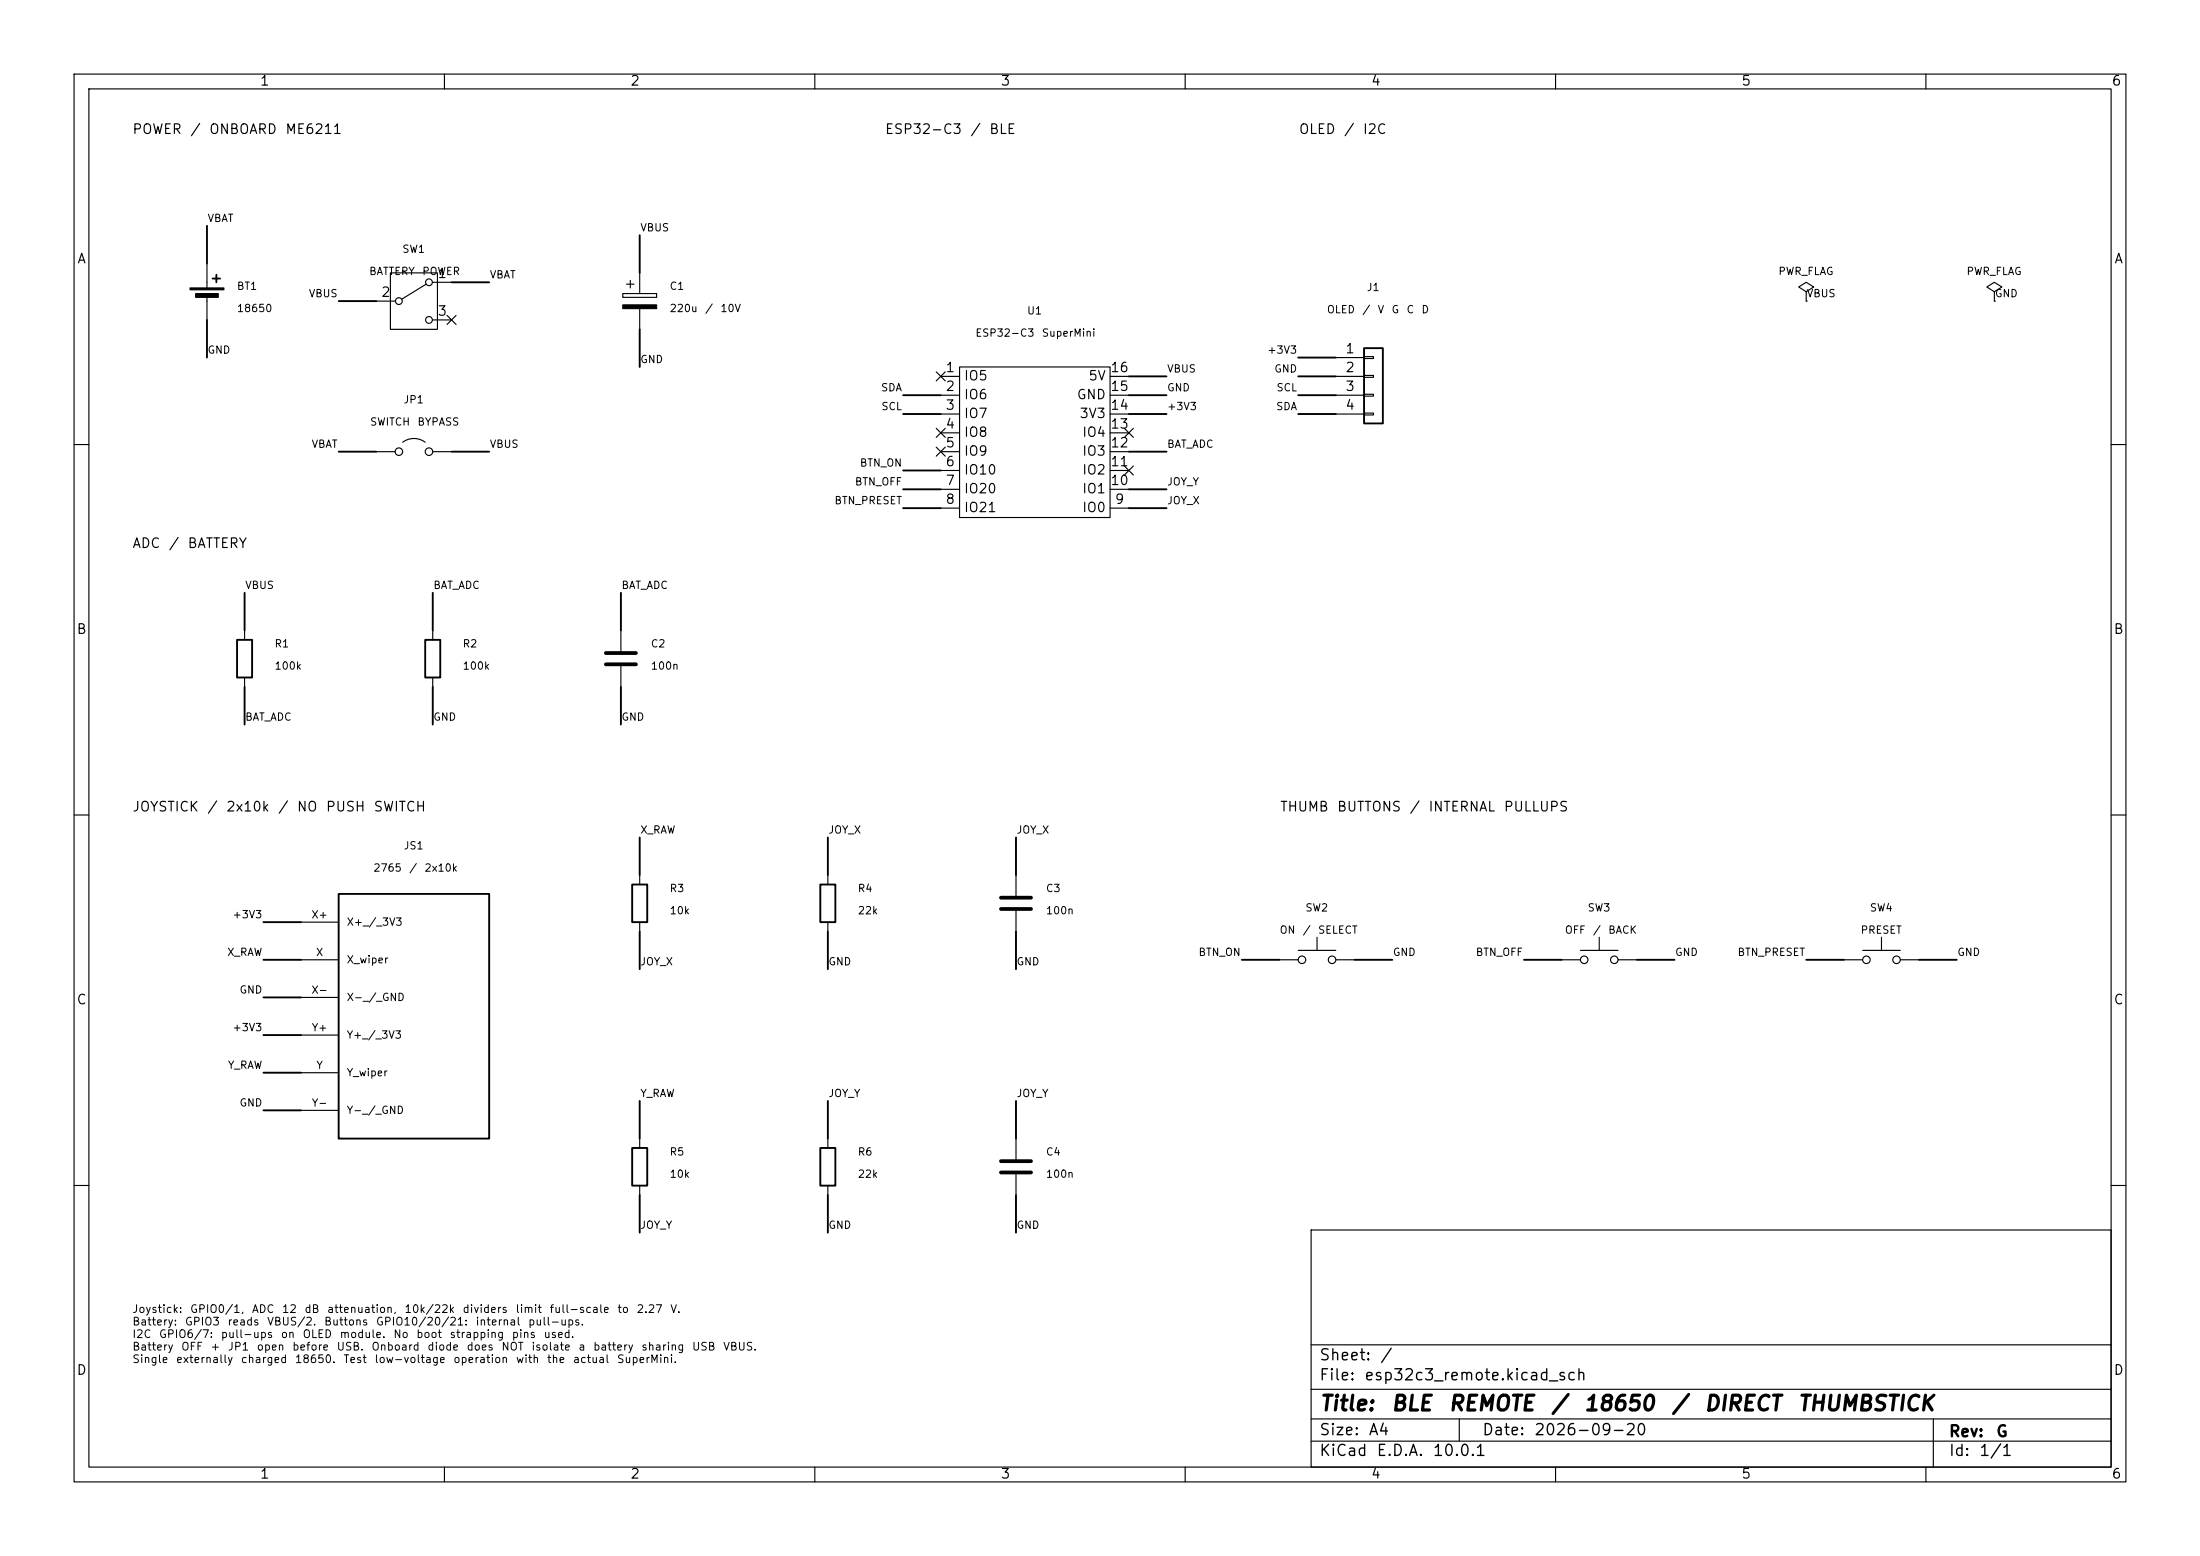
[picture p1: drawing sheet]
(kicad_sch (version 20250114) (generator "eeschema") (paper "A4")
(title_block (title "BLE REMOTE / 18650 / DIRECT THUMBSTICK") (rev "G") (date "2026-09-20"))
(lib_symbols (symbol "ESP32C3_SuperMini:ESP32-C3-SuperMini" (exclude_from_sim no) (in_bom yes) (on_board yes) (property "Reference" "U" (at -9.652 12.446 0) (effects (font (size 1.27 1.27)))) (property "Value" "" (at -10.16 10.16 0) (effects (font (size 1.27 1.27)))) (property "Footprint" "Shared:ESP32-C3-SuperMini" (at 0 -13.716 0) (effects (font (size 1.27 1.27)) (hide yes))) (property "Datasheet" "https://dl.artronshop.co.th/ESP32-C3%20SuperMini%20datasheet.pdf" (at -0.254 -16.256 0) (effects (font (size 1.27 1.27)) (hide yes))) (property "Description" "" (at -10.16 10.16 0) (effects (font (size 1.27 1.27)) (hide yes))) (symbol "ESP32-C3-SuperMini_1_1" (rectangle (start -10.16 11.43) (end 10.16 -8.89) (stroke (width 0) (type default)) (fill (type background))) (pin bidirectional line (at -12.7 10.16 0) (length 2.54) (name "IO5" (effects (font (size 1.27 1.27)))) (number "1" (effects (font (size 1.27 1.27))))) (pin bidirectional line (at -12.7 7.62 0) (length 2.54) (name "IO6" (effects (font (size 1.27 1.27)))) (number "2" (effects (font (size 1.27 1.27)))) (alternate "SDA" bidirectional line)) (pin bidirectional line (at -12.7 5.08 0) (length 2.54) (name "IO7" (effects (font (size 1.27 1.27)))) (number "3" (effects (font (size 1.27 1.27)))) (alternate "SCL" bidirectional line)) (pin bidirectional line (at -12.7 2.54 0) (length 2.54) (name "IO8" (effects (font (size 1.27 1.27)))) (number "4" (effects (font (size 1.27 1.27))))) (pin bidirectional line (at -12.7 0 0) (length 2.54) (name "IO9" (effects (font (size 1.27 1.27)))) (number "5" (effects (font (size 1.27 1.27))))) (pin bidirectional line (at -12.7 -2.54 0) (length 2.54) (name "IO10" (effects (font (size 1.27 1.27)))) (number "6" (effects (font (size 1.27 1.27))))) (pin bidirectional line (at -12.7 -5.08 0) (length 2.54) (name "IO20" (effects (font (size 1.27 1.27)))) (number "7" (effects (font (size 1.27 1.27)))) (alternate "RX" bidirectional line)) (pin bidirectional line (at -12.7 -7.62 0) (length 2.54) (name "IO21" (effects (font (size 1.27 1.27)))) (number "8" (effects (font (size 1.27 1.27)))) (alternate "TX" bidirectional line)) (pin power_in line (at 12.7 10.16 180) (length 2.54) (name "5V" (effects (font (size 1.27 1.27)))) (number "16" (effects (font (size 1.27 1.27))))) (pin power_in line (at 12.7 7.62 180) (length 2.54) (name "GND" (effects (font (size 1.27 1.27)))) (number "15" (effects (font (size 1.27 1.27))))) (pin passive line (at 12.7 5.08 180) (length 2.54) (name "3V3" (effects (font (size 1.27 1.27)))) (number "14" (effects (font (size 1.27 1.27))))) (pin bidirectional line (at 12.7 2.54 180) (length 2.54) (name "IO4" (effects (font (size 1.27 1.27)))) (number "13" (effects (font (size 1.27 1.27))))) (pin bidirectional line (at 12.7 0 180) (length 2.54) (name "IO3" (effects (font (size 1.27 1.27)))) (number "12" (effects (font (size 1.27 1.27))))) (pin bidirectional line (at 12.7 -2.54 180) (length 2.54) (name "IO2" (effects (font (size 1.27 1.27)))) (number "11" (effects (font (size 1.27 1.27))))) (pin bidirectional line (at 12.7 -5.08 180) (length 2.54) (name "IO1" (effects (font (size 1.27 1.27)))) (number "10" (effects (font (size 1.27 1.27))))) (pin bidirectional line (at 12.7 -7.62 180) (length 2.54) (name "IO0" (effects (font (size 1.27 1.27)))) (number "9" (effects (font (size 1.27 1.27)))))) (embedded_fonts no)) (symbol "Remote:Thumbstick_2765" (pin_names (offset 1)) (in_bom yes) (on_board yes) (property "Reference" "JS" (at 0 0 0) (effects (font (size 1 1)))) (property "Value" "Thumbstick" (at 0 0 0) (effects (font (size 1 1)))) (symbol "Thumbstick_2765_0_1" (rectangle (start -10.16 16.51) (end 10.16 -16.51) (stroke (width .254) (type default)) (fill (type background)))) (symbol "Thumbstick_2765_1_1" (pin passive line (at -15.24 12.7 0) (length 5.08) (name "X+ / 3V3" (effects (font (size 1 1)))) (number "X+" (effects (font (size 1 1))))) (pin passive line (at -15.24 7.619999999999999 0) (length 5.08) (name "X wiper" (effects (font (size 1 1)))) (number "X" (effects (font (size 1 1))))) (pin passive line (at -15.24 2.539999999999999 0) (length 5.08) (name "X- / GND" (effects (font (size 1 1)))) (number "X-" (effects (font (size 1 1))))) (pin passive line (at -15.24 -2.540000000000001 0) (length 5.08) (name "Y+ / 3V3" (effects (font (size 1 1)))) (number "Y+" (effects (font (size 1 1))))) (pin passive line (at -15.24 -7.620000000000001 0) (length 5.08) (name "Y wiper" (effects (font (size 1 1)))) (number "Y" (effects (font (size 1 1))))) (pin passive line (at -15.24 -12.7 0) (length 5.08) (name "Y- / GND" (effects (font (size 1 1)))) (number "Y-" (effects (font (size 1 1))))))) (symbol "Switch:SW_Push" (pin_numbers (hide yes)) (pin_names (offset 1.016) (hide yes)) (exclude_from_sim no) (in_bom yes) (on_board yes) (in_pos_files yes) (duplicate_pin_numbers_are_jumpers no) (property "Reference" "SW" (at 1.27 2.54 0) (show_name no) (do_not_autoplace no) (effects (font (size 1.27 1.27)) (justify left))) (property "Value" "SW_Push" (at 0 -1.524 0) (show_name no) (do_not_autoplace no) (effects (font (size 1.27 1.27)))) (property "Footprint" "" (at 0 5.08 0) (show_name no) (do_not_autoplace no) (hide yes) (effects (font (size 1.27 1.27)))) (property "Datasheet" "" (at 0 5.08 0) (show_name no) (do_not_autoplace no) (hide yes) (effects (font (size 1.27 1.27)))) (property "Description" "Push button switch, generic, two pins" (at 0 0 0) (show_name no) (do_not_autoplace no) (hide yes) (effects (font (size 1.27 1.27)))) (property "ki_keywords" "switch normally-open pushbutton push-button" (at 0 0 0) (show_name no) (do_not_autoplace no) (hide yes) (effects (font (size 1.27 1.27)))) (symbol "SW_Push_0_1" (circle (center -2.032 0) (radius 0.508) (stroke (width 0) (type default)) (fill (type none))) (polyline (pts (xy 0 1.27) (xy 0 3.048)) (stroke (width 0) (type default)) (fill (type none))) (circle (center 2.032 0) (radius 0.508) (stroke (width 0) (type default)) (fill (type none))) (polyline (pts (xy 2.54 1.27) (xy -2.54 1.27)) (stroke (width 0) (type default)) (fill (type none))) (pin passive line (at -5.08 0 0) (length 2.54) (name "1" (effects (font (size 1.27 1.27)))) (number "1" (effects (font (size 1.27 1.27))))) (pin passive line (at 5.08 0 180) (length 2.54) (name "2" (effects (font (size 1.27 1.27)))) (number "2" (effects (font (size 1.27 1.27)))))) (embedded_fonts no)) (symbol "Device:Battery_Cell" (pin_numbers (hide yes)) (pin_names (offset 0) (hide yes)) (exclude_from_sim no) (in_bom yes) (on_board yes) (in_pos_files yes) (duplicate_pin_numbers_are_jumpers no) (property "Reference" "BT" (at 2.54 2.54 0) (show_name no) (do_not_autoplace no) (effects (font (size 1.27 1.27)) (justify left))) (property "Value" "Battery_Cell" (at 2.54 0 0) (show_name no) (do_not_autoplace no) (effects (font (size 1.27 1.27)) (justify left))) (property "Footprint" "" (at 0 1.524 90) (show_name no) (do_not_autoplace no) (hide yes) (effects (font (size 1.27 1.27)))) (property "Datasheet" "" (at 0 1.524 90) (show_name no) (do_not_autoplace no) (hide yes) (effects (font (size 1.27 1.27)))) (property "Description" "Single-cell battery" (at 0 0 0) (show_name no) (do_not_autoplace no) (hide yes) (effects (font (size 1.27 1.27)))) (property "Sim.Device" "V" (at 0 0 0) (show_name no) (do_not_autoplace no) (hide yes) (effects (font (size 1.27 1.27)))) (property "Sim.Type" "DC" (at 0 0 0) (show_name no) (do_not_autoplace no) (hide yes) (effects (font (size 1.27 1.27)))) (property "Sim.Pins" "1=+ 2=-" (at 0 0 0) (show_name no) (do_not_autoplace no) (hide yes) (effects (font (size 1.27 1.27)))) (property "ki_keywords" "battery cell" (at 0 0 0) (show_name no) (do_not_autoplace no) (hide yes) (effects (font (size 1.27 1.27)))) (symbol "Battery_Cell_0_1" (rectangle (start -2.286 1.778) (end 2.286 1.524) (stroke (width 0) (type default)) (fill (type outline))) (rectangle (start -1.524 1.016) (end 1.524 0.508) (stroke (width 0) (type default)) (fill (type outline))) (polyline (pts (xy 0 1.778) (xy 0 2.54)) (stroke (width 0) (type default)) (fill (type none))) (polyline (pts (xy 0 0.762) (xy 0 0)) (stroke (width 0) (type default)) (fill (type none))) (polyline (pts (xy 0.762 3.048) (xy 1.778 3.048)) (stroke (width 0.254) (type default)) (fill (type none))) (polyline (pts (xy 1.27 3.556) (xy 1.27 2.54)) (stroke (width 0.254) (type default)) (fill (type none)))) (symbol "Battery_Cell_1_1" (pin passive line (at 0 5.08 270) (length 2.54) (name "+" (effects (font (size 1.27 1.27)))) (number "1" (effects (font (size 1.27 1.27))))) (pin passive line (at 0 -2.54 90) (length 2.54) (name "-" (effects (font (size 1.27 1.27)))) (number "2" (effects (font (size 1.27 1.27)))))) (embedded_fonts no)) (symbol "Switch:SW_SPDT" (pin_names (offset 0) (hide yes)) (exclude_from_sim no) (in_bom yes) (on_board yes) (in_pos_files yes) (duplicate_pin_numbers_are_jumpers no) (property "Reference" "SW" (at 0 5.08 0) (show_name no) (do_not_autoplace no) (effects (font (size 1.27 1.27)))) (property "Value" "SW_SPDT" (at 0 -5.08 0) (show_name no) (do_not_autoplace no) (effects (font (size 1.27 1.27)))) (property "Footprint" "" (at 0 0 0) (show_name no) (do_not_autoplace no) (hide yes) (effects (font (size 1.27 1.27)))) (property "Datasheet" "" (at 0 -7.62 0) (show_name no) (do_not_autoplace no) (hide yes) (effects (font (size 1.27 1.27)))) (property "Description" "Switch, single pole double throw" (at 0 0 0) (show_name no) (do_not_autoplace no) (hide yes) (effects (font (size 1.27 1.27)))) (property "ki_keywords" "switch single-pole double-throw spdt ON-ON" (at 0 0 0) (show_name no) (do_not_autoplace no) (hide yes) (effects (font (size 1.27 1.27)))) (symbol "SW_SPDT_0_1" (circle (center -2.032 0) (radius 0.4572) (stroke (width 0) (type default)) (fill (type none))) (polyline (pts (xy -1.651 0.254) (xy 1.651 2.286)) (stroke (width 0) (type default)) (fill (type none))) (circle (center 2.032 2.54) (radius 0.4572) (stroke (width 0) (type default)) (fill (type none))) (circle (center 2.032 -2.54) (radius 0.4572) (stroke (width 0) (type default)) (fill (type none)))) (symbol "SW_SPDT_1_1" (rectangle (start -3.175 3.81) (end 3.175 -3.81) (stroke (width 0) (type default)) (fill (type background))) (pin passive line (at 5.08 2.54 180) (length 2.54) (name "A" (effects (font (size 1.27 1.27)))) (number "1" (effects (font (size 1.27 1.27))))) (pin passive line (at -5.08 0 0) (length 2.54) (name "B" (effects (font (size 1.27 1.27)))) (number "2" (effects (font (size 1.27 1.27))))) (pin passive line (at 5.08 -2.54 180) (length 2.54) (name "C" (effects (font (size 1.27 1.27)))) (number "3" (effects (font (size 1.27 1.27)))))) (embedded_fonts no)) (symbol "Jumper:Jumper_2_Open" (pin_numbers (hide yes)) (pin_names (offset 0) (hide yes)) (exclude_from_sim no) (in_bom yes) (on_board yes) (in_pos_files yes) (duplicate_pin_numbers_are_jumpers no) (property "Reference" "JP" (at 0 2.794 0) (show_name no) (do_not_autoplace no) (effects (font (size 1.27 1.27)))) (property "Value" "Jumper_2_Open" (at 0 -2.286 0) (show_name no) (do_not_autoplace no) (effects (font (size 1.27 1.27)))) (property "Footprint" "" (at 0 0 0) (show_name no) (do_not_autoplace no) (hide yes) (effects (font (size 1.27 1.27)))) (property "Datasheet" "" (at 0 0 0) (show_name no) (do_not_autoplace no) (hide yes) (effects (font (size 1.27 1.27)))) (property "Description" "Jumper, 2-pole, open" (at 0 0 0) (show_name no) (do_not_autoplace no) (hide yes) (effects (font (size 1.27 1.27)))) (property "ki_keywords" "Jumper SPST" (at 0 0 0) (show_name no) (do_not_autoplace no) (hide yes) (effects (font (size 1.27 1.27)))) (property "ki_fp_filters" "Jumper* TestPoint*2Pads* TestPoint*Bridge*" (at 0 0 0) (show_name no) (do_not_autoplace no) (hide yes) (effects (font (size 1.27 1.27)))) (symbol "Jumper_2_Open_0_0" (circle (center -2.032 0) (radius 0.508) (stroke (width 0) (type default)) (fill (type none))) (circle (center 2.032 0) (radius 0.508) (stroke (width 0) (type default)) (fill (type none)))) (symbol "Jumper_2_Open_0_1" (arc (start -1.524 1.27) (mid 0 1.778) (end 1.524 1.27) (stroke (width 0) (type default)) (fill (type none)))) (symbol "Jumper_2_Open_1_1" (pin passive line (at -5.08 0 0) (length 2.54) (name "A" (effects (font (size 1.27 1.27)))) (number "1" (effects (font (size 1.27 1.27))))) (pin passive line (at 5.08 0 180) (length 2.54) (name "B" (effects (font (size 1.27 1.27)))) (number "2" (effects (font (size 1.27 1.27)))))) (embedded_fonts no)) (symbol "Device:C_Polarized" (pin_numbers (hide yes)) (pin_names (offset 0.254)) (exclude_from_sim no) (in_bom yes) (on_board yes) (in_pos_files yes) (duplicate_pin_numbers_are_jumpers no) (property "Reference" "C" (at 0.635 2.54 0) (show_name no) (do_not_autoplace no) (effects (font (size 1.27 1.27)) (justify left))) (property "Value" "C_Polarized" (at 0.635 -2.54 0) (show_name no) (do_not_autoplace no) (effects (font (size 1.27 1.27)) (justify left))) (property "Footprint" "" (at 0.9652 -3.81 0) (show_name no) (do_not_autoplace no) (hide yes) (effects (font (size 1.27 1.27)))) (property "Datasheet" "" (at 0 0 0) (show_name no) (do_not_autoplace no) (hide yes) (effects (font (size 1.27 1.27)))) (property "Description" "Polarized capacitor" (at 0 0 0) (show_name no) (do_not_autoplace no) (hide yes) (effects (font (size 1.27 1.27)))) (property "ki_keywords" "cap capacitor" (at 0 0 0) (show_name no) (do_not_autoplace no) (hide yes) (effects (font (size 1.27 1.27)))) (property "ki_fp_filters" "CP_*" (at 0 0 0) (show_name no) (do_not_autoplace no) (hide yes) (effects (font (size 1.27 1.27)))) (symbol "C_Polarized_0_1" (rectangle (start -2.286 0.508) (end 2.286 1.016) (stroke (width 0) (type default)) (fill (type none))) (polyline (pts (xy -1.778 2.286) (xy -0.762 2.286)) (stroke (width 0) (type default)) (fill (type none))) (polyline (pts (xy -1.27 2.794) (xy -1.27 1.778)) (stroke (width 0) (type default)) (fill (type none))) (rectangle (start 2.286 -0.508) (end -2.286 -1.016) (stroke (width 0) (type default)) (fill (type outline)))) (symbol "C_Polarized_1_1" (pin passive line (at 0 3.81 270) (length 2.794) (name "" (effects (font (size 1.27 1.27)))) (number "1" (effects (font (size 1.27 1.27))))) (pin passive line (at 0 -3.81 90) (length 2.794) (name "" (effects (font (size 1.27 1.27)))) (number "2" (effects (font (size 1.27 1.27)))))) (embedded_fonts no)) (symbol "Connector_Generic:Conn_01x04" (pin_names (offset 1.016) (hide yes)) (exclude_from_sim no) (in_bom yes) (on_board yes) (in_pos_files yes) (duplicate_pin_numbers_are_jumpers no) (property "Reference" "J" (at 0 5.08 0) (show_name no) (do_not_autoplace no) (effects (font (size 1.27 1.27)))) (property "Value" "Conn_01x04" (at 0 -7.62 0) (show_name no) (do_not_autoplace no) (effects (font (size 1.27 1.27)))) (property "Footprint" "" (at 0 0 0) (show_name no) (do_not_autoplace no) (hide yes) (effects (font (size 1.27 1.27)))) (property "Datasheet" "" (at 0 0 0) (show_name no) (do_not_autoplace no) (hide yes) (effects (font (size 1.27 1.27)))) (property "Description" "Generic connector, single row, 01x04, script generated (kicad-library-utils/schlib/autogen/connector/)" (at 0 0 0) (show_name no) (do_not_autoplace no) (hide yes) (effects (font (size 1.27 1.27)))) (property "ki_keywords" "connector" (at 0 0 0) (show_name no) (do_not_autoplace no) (hide yes) (effects (font (size 1.27 1.27)))) (property "ki_fp_filters" "Connector*:*_1x??_*" (at 0 0 0) (show_name no) (do_not_autoplace no) (hide yes) (effects (font (size 1.27 1.27)))) (symbol "Conn_01x04_1_1" (rectangle (start -1.27 3.81) (end 1.27 -6.35) (stroke (width 0.254) (type default)) (fill (type background))) (rectangle (start -1.27 2.667) (end 0 2.413) (stroke (width 0.1524) (type default)) (fill (type none))) (rectangle (start -1.27 0.127) (end 0 -0.127) (stroke (width 0.1524) (type default)) (fill (type none))) (rectangle (start -1.27 -2.413) (end 0 -2.667) (stroke (width 0.1524) (type default)) (fill (type none))) (rectangle (start -1.27 -4.953) (end 0 -5.207) (stroke (width 0.1524) (type default)) (fill (type none))) (pin passive line (at -5.08 2.54 0) (length 3.81) (name "Pin_1" (effects (font (size 1.27 1.27)))) (number "1" (effects (font (size 1.27 1.27))))) (pin passive line (at -5.08 0 0) (length 3.81) (name "Pin_2" (effects (font (size 1.27 1.27)))) (number "2" (effects (font (size 1.27 1.27))))) (pin passive line (at -5.08 -2.54 0) (length 3.81) (name "Pin_3" (effects (font (size 1.27 1.27)))) (number "3" (effects (font (size 1.27 1.27))))) (pin passive line (at -5.08 -5.08 0) (length 3.81) (name "Pin_4" (effects (font (size 1.27 1.27)))) (number "4" (effects (font (size 1.27 1.27)))))) (embedded_fonts no)) (symbol "Device:R" (pin_numbers (hide yes)) (pin_names (offset 0)) (exclude_from_sim no) (in_bom yes) (on_board yes) (in_pos_files yes) (duplicate_pin_numbers_are_jumpers no) (property "Reference" "R" (at 2.032 0 90) (show_name no) (do_not_autoplace no) (effects (font (size 1.27 1.27)))) (property "Value" "R" (at 0 0 90) (show_name no) (do_not_autoplace no) (effects (font (size 1.27 1.27)))) (property "Footprint" "" (at -1.778 0 90) (show_name no) (do_not_autoplace no) (hide yes) (effects (font (size 1.27 1.27)))) (property "Datasheet" "" (at 0 0 0) (show_name no) (do_not_autoplace no) (hide yes) (effects (font (size 1.27 1.27)))) (property "Description" "Resistor" (at 0 0 0) (show_name no) (do_not_autoplace no) (hide yes) (effects (font (size 1.27 1.27)))) (property "ki_keywords" "R res resistor" (at 0 0 0) (show_name no) (do_not_autoplace no) (hide yes) (effects (font (size 1.27 1.27)))) (property "ki_fp_filters" "R_*" (at 0 0 0) (show_name no) (do_not_autoplace no) (hide yes) (effects (font (size 1.27 1.27)))) (symbol "R_0_1" (rectangle (start -1.016 -2.54) (end 1.016 2.54) (stroke (width 0.254) (type default)) (fill (type none)))) (symbol "R_1_1" (pin passive line (at 0 3.81 270) (length 1.27) (name "" (effects (font (size 1.27 1.27)))) (number "1" (effects (font (size 1.27 1.27))))) (pin passive line (at 0 -3.81 90) (length 1.27) (name "" (effects (font (size 1.27 1.27)))) (number "2" (effects (font (size 1.27 1.27)))))) (embedded_fonts no)) (symbol "Device:C" (pin_numbers (hide yes)) (pin_names (offset 0.254)) (exclude_from_sim no) (in_bom yes) (on_board yes) (in_pos_files yes) (duplicate_pin_numbers_are_jumpers no) (property "Reference" "C" (at 0.635 2.54 0) (show_name no) (do_not_autoplace no) (effects (font (size 1.27 1.27)) (justify left))) (property "Value" "C" (at 0.635 -2.54 0) (show_name no) (do_not_autoplace no) (effects (font (size 1.27 1.27)) (justify left))) (property "Footprint" "" (at 0.9652 -3.81 0) (show_name no) (do_not_autoplace no) (hide yes) (effects (font (size 1.27 1.27)))) (property "Datasheet" "" (at 0 0 0) (show_name no) (do_not_autoplace no) (hide yes) (effects (font (size 1.27 1.27)))) (property "Description" "Unpolarized capacitor" (at 0 0 0) (show_name no) (do_not_autoplace no) (hide yes) (effects (font (size 1.27 1.27)))) (property "ki_keywords" "cap capacitor" (at 0 0 0) (show_name no) (do_not_autoplace no) (hide yes) (effects (font (size 1.27 1.27)))) (property "ki_fp_filters" "C_*" (at 0 0 0) (show_name no) (do_not_autoplace no) (hide yes) (effects (font (size 1.27 1.27)))) (symbol "C_0_1" (polyline (pts (xy -2.032 0.762) (xy 2.032 0.762)) (stroke (width 0.508) (type default)) (fill (type none))) (polyline (pts (xy -2.032 -0.762) (xy 2.032 -0.762)) (stroke (width 0.508) (type default)) (fill (type none)))) (symbol "C_1_1" (pin passive line (at 0 3.81 270) (length 2.794) (name "" (effects (font (size 1.27 1.27)))) (number "1" (effects (font (size 1.27 1.27))))) (pin passive line (at 0 -3.81 90) (length 2.794) (name "" (effects (font (size 1.27 1.27)))) (number "2" (effects (font (size 1.27 1.27)))))) (embedded_fonts no)) (symbol "power:PWR_FLAG" (power global) (pin_numbers (hide yes)) (pin_names (offset 0) (hide yes)) (exclude_from_sim no) (in_bom yes) (on_board yes) (in_pos_files yes) (duplicate_pin_numbers_are_jumpers no) (property "Reference" "#FLG" (at 0 1.905 0) (show_name no) (do_not_autoplace no) (hide yes) (effects (font (size 1.27 1.27)))) (property "Value" "PWR_FLAG" (at 0 3.81 0) (show_name no) (do_not_autoplace no) (effects (font (size 1.27 1.27)))) (property "Footprint" "" (at 0 0 0) (show_name no) (do_not_autoplace no) (hide yes) (effects (font (size 1.27 1.27)))) (property "Datasheet" "" (at 0 0 0) (show_name no) (do_not_autoplace no) (hide yes) (effects (font (size 1.27 1.27)))) (property "Description" "Special symbol for telling ERC where power comes from" (at 0 0 0) (show_name no) (do_not_autoplace no) (hide yes) (effects (font (size 1.27 1.27)))) (property "ki_keywords" "flag power" (at 0 0 0) (show_name no) (do_not_autoplace no) (hide yes) (effects (font (size 1.27 1.27)))) (symbol "PWR_FLAG_0_0" (pin power_out line (at 0 0 90) (length 0) (name "" (effects (font (size 1.27 1.27)))) (number "1" (effects (font (size 1.27 1.27)))))) (symbol "PWR_FLAG_0_1" (polyline (pts (xy 0 0) (xy 0 1.27) (xy -1.016 1.905) (xy 0 2.54) (xy 1.016 1.905) (xy 0 1.27)) (stroke (width 0) (type default)) (fill (type none)))) (embedded_fonts no)))
(symbol (lib_id "ESP32C3_SuperMini:ESP32-C3-SuperMini") (at 139.7 60.96 0) (unit 1) (in_bom yes) (on_board yes) (dnp no)
(property "Reference" "U1" (at 139.7 41.96 0) (effects (font (size 1 1))  ))
(property "Value" "ESP32-C3 SuperMini" (at 139.7 44.96 0) (effects (font (size 1 1))  ))
(property "Footprint" "Shared:ESP32-C3-SuperMini" (at 139.7 60.96 0) (effects (font (size 1 1))  (hide yes)))
(pin "1")
(pin "2")
(pin "3")
(pin "4")
(pin "5")
(pin "6")
(pin "7")
(pin "8")
(pin "16")
(pin "15")
(pin "14")
(pin "13")
(pin "12")
(pin "11")
(pin "10")
(pin "9"))
(no_connect (at 127.0 50.8))
(wire (pts (xy 127.0 53.34) (xy 121.92 53.34)) (stroke (width .254) (type default)))
(label "SDA" (at 121.92 53.34 0) (effects (font (size 1 1)) (justify right bottom)))
(wire (pts (xy 127.0 55.88) (xy 121.92 55.88)) (stroke (width .254) (type default)))
(label "SCL" (at 121.92 55.88 0) (effects (font (size 1 1)) (justify right bottom)))
(no_connect (at 127.0 58.42))
(no_connect (at 127.0 60.96))
(wire (pts (xy 127.0 63.5) (xy 121.92 63.5)) (stroke (width .254) (type default)))
(label "BTN_ON" (at 121.92 63.5 0) (effects (font (size 1 1)) (justify right bottom)))
(wire (pts (xy 127.0 66.04) (xy 121.92 66.04)) (stroke (width .254) (type default)))
(label "BTN_OFF" (at 121.92 66.04 0) (effects (font (size 1 1)) (justify right bottom)))
(wire (pts (xy 127.0 68.58) (xy 121.92 68.58)) (stroke (width .254) (type default)))
(label "BTN_PRESET" (at 121.92 68.58 0) (effects (font (size 1 1)) (justify right bottom)))
(wire (pts (xy 152.4 50.8) (xy 157.48 50.8)) (stroke (width .254) (type default)))
(label "VBUS" (at 157.48 50.8 0) (effects (font (size 1 1)) (justify left bottom)))
(wire (pts (xy 152.4 53.34) (xy 157.48 53.34)) (stroke (width .254) (type default)))
(label "GND" (at 157.48 53.34 0) (effects (font (size 1 1)) (justify left bottom)))
(wire (pts (xy 152.4 55.88) (xy 157.48 55.88)) (stroke (width .254) (type default)))
(label "+3V3" (at 157.48 55.88 0) (effects (font (size 1 1)) (justify left bottom)))
(no_connect (at 152.4 58.42))
(wire (pts (xy 152.4 60.96) (xy 157.48 60.96)) (stroke (width .254) (type default)))
(label "BAT_ADC" (at 157.48 60.96 0) (effects (font (size 1 1)) (justify left bottom)))
(no_connect (at 152.4 63.5))
(wire (pts (xy 152.4 66.04) (xy 157.48 66.04)) (stroke (width .254) (type default)))
(label "JOY_Y" (at 157.48 66.04 0) (effects (font (size 1 1)) (justify left bottom)))
(wire (pts (xy 152.4 68.58) (xy 157.48 68.58)) (stroke (width .254) (type default)))
(label "JOY_X" (at 157.48 68.58 0) (effects (font (size 1 1)) (justify left bottom)))
(symbol (lib_id "Remote:Thumbstick_2765") (at 55.88 137.16 0) (unit 1) (in_bom yes) (on_board yes) (dnp no)
(property "Reference" "JS1" (at 55.88 114.16 0) (effects (font (size 1 1))  ))
(property "Value" "2765 / 2x10k" (at 55.88 117.16 0) (effects (font (size 1 1))  ))
(property "Footprint" "Remote:JS1" (at 55.88 137.16 0) (effects (font (size 1 1))  (hide yes)))
(pin "X+")
(pin "X")
(pin "X-")
(pin "Y+")
(pin "Y")
(pin "Y-"))
(wire (pts (xy 40.64 124.46) (xy 35.56 124.46)) (stroke (width .254) (type default)))
(label "+3V3" (at 35.56 124.46 0) (effects (font (size 1 1)) (justify right bottom)))
(wire (pts (xy 40.64 129.54) (xy 35.56 129.54)) (stroke (width .254) (type default)))
(label "X_RAW" (at 35.56 129.54 0) (effects (font (size 1 1)) (justify right bottom)))
(wire (pts (xy 40.64 134.62) (xy 35.56 134.62)) (stroke (width .254) (type default)))
(label "GND" (at 35.56 134.62 0) (effects (font (size 1 1)) (justify right bottom)))
(wire (pts (xy 40.64 139.7) (xy 35.56 139.7)) (stroke (width .254) (type default)))
(label "+3V3" (at 35.56 139.7 0) (effects (font (size 1 1)) (justify right bottom)))
(wire (pts (xy 40.64 144.78) (xy 35.56 144.78)) (stroke (width .254) (type default)))
(label "Y_RAW" (at 35.56 144.78 0) (effects (font (size 1 1)) (justify right bottom)))
(wire (pts (xy 40.64 149.86) (xy 35.56 149.86)) (stroke (width .254) (type default)))
(label "GND" (at 35.56 149.86 0) (effects (font (size 1 1)) (justify right bottom)))
(symbol (lib_id "Switch:SW_Push") (at 177.8 129.54 0) (unit 1) (in_bom yes) (on_board yes) (dnp no)
(property "Reference" "SW2" (at 177.8 122.53999999999999 0) (effects (font (size 1 1))  ))
(property "Value" "ON / SELECT" (at 177.8 125.53999999999999 0) (effects (font (size 1 1))  ))
(property "Footprint" "Remote:SW2" (at 177.8 129.54 0) (effects (font (size 1 1))  (hide yes)))
(pin "1")
(pin "2"))
(wire (pts (xy 172.72 129.54) (xy 167.64 129.54)) (stroke (width .254) (type default)))
(label "BTN_ON" (at 167.64 129.54 0) (effects (font (size 1 1)) (justify right bottom)))
(wire (pts (xy 182.88 129.54) (xy 187.96 129.54)) (stroke (width .254) (type default)))
(label "GND" (at 187.96 129.54 0) (effects (font (size 1 1)) (justify left bottom)))
(symbol (lib_id "Switch:SW_Push") (at 215.9 129.54 0) (unit 1) (in_bom yes) (on_board yes) (dnp no)
(property "Reference" "SW3" (at 215.9 122.53999999999999 0) (effects (font (size 1 1))  ))
(property "Value" "OFF / BACK" (at 215.9 125.53999999999999 0) (effects (font (size 1 1))  ))
(property "Footprint" "Remote:SW3" (at 215.9 129.54 0) (effects (font (size 1 1))  (hide yes)))
(pin "1")
(pin "2"))
(wire (pts (xy 210.82 129.54) (xy 205.74 129.54)) (stroke (width .254) (type default)))
(label "BTN_OFF" (at 205.74 129.54 0) (effects (font (size 1 1)) (justify right bottom)))
(wire (pts (xy 220.98 129.54) (xy 226.06 129.54)) (stroke (width .254) (type default)))
(label "GND" (at 226.06 129.54 0) (effects (font (size 1 1)) (justify left bottom)))
(symbol (lib_id "Switch:SW_Push") (at 254 129.54 0) (unit 1) (in_bom yes) (on_board yes) (dnp no)
(property "Reference" "SW4" (at 254 122.53999999999999 0) (effects (font (size 1 1))  ))
(property "Value" "PRESET" (at 254 125.53999999999999 0) (effects (font (size 1 1))  ))
(property "Footprint" "Remote:SW4" (at 254 129.54 0) (effects (font (size 1 1))  (hide yes)))
(pin "1")
(pin "2"))
(wire (pts (xy 248.92 129.54) (xy 243.84 129.54)) (stroke (width .254) (type default)))
(label "BTN_PRESET" (at 243.84 129.54 0) (effects (font (size 1 1)) (justify right bottom)))
(wire (pts (xy 259.08 129.54) (xy 264.16 129.54)) (stroke (width .254) (type default)))
(label "GND" (at 264.16 129.54 0) (effects (font (size 1 1)) (justify left bottom)))
(symbol (lib_id "Device:Battery_Cell") (at 27.94 40.64 0) (unit 1) (in_bom yes) (on_board yes) (dnp no)
(property "Reference" "BT1" (at 31.94 38.64 0) (effects (font (size 1 1)) (justify left) ))
(property "Value" "18650" (at 31.94 41.64 0) (effects (font (size 1 1)) (justify left) ))
(property "Footprint" "Remote:BT1" (at 31.94 41.64 0) (effects (font (size 1 1)) (justify left) (hide yes)))
(pin "1")
(pin "2"))
(wire (pts (xy 27.94 35.56) (xy 27.94 30.48)) (stroke (width .254) (type default)))
(label "VBAT" (at 27.94 30.48 0) (effects (font (size 1 1)) (justify left bottom)))
(wire (pts (xy 27.94 43.18) (xy 27.94 48.26)) (stroke (width .254) (type default)))
(label "GND" (at 27.94 48.26 0) (effects (font (size 1 1)) (justify left bottom)))
(symbol (lib_id "Switch:SW_SPDT") (at 55.88 40.64 0) (unit 1) (in_bom yes) (on_board yes) (dnp no)
(property "Reference" "SW1" (at 55.88 33.64 0) (effects (font (size 1 1))  ))
(property "Value" "BATTERY POWER" (at 55.88 36.64 0) (effects (font (size 1 1))  ))
(property "Footprint" "Remote:SW1" (at 55.88 40.64 0) (effects (font (size 1 1))  (hide yes)))
(pin "1")
(pin "2")
(pin "3"))
(wire (pts (xy 60.96 38.1) (xy 66.04 38.1)) (stroke (width .254) (type default)))
(label "VBAT" (at 66.04 38.1 0) (effects (font (size 1 1)) (justify left bottom)))
(wire (pts (xy 50.8 40.64) (xy 45.72 40.64)) (stroke (width .254) (type default)))
(label "VBUS" (at 45.72 40.64 0) (effects (font (size 1 1)) (justify right bottom)))
(no_connect (at 60.96 43.18))
(symbol (lib_id "Jumper:Jumper_2_Open") (at 55.88 60.96 0) (unit 1) (in_bom yes) (on_board yes) (dnp no)
(property "Reference" "JP1" (at 55.88 53.96 0) (effects (font (size 1 1))  ))
(property "Value" "SWITCH BYPASS" (at 55.88 56.96 0) (effects (font (size 1 1))  ))
(property "Footprint" "Remote:JP1" (at 55.88 60.96 0) (effects (font (size 1 1))  (hide yes)))
(pin "1")
(pin "2"))
(wire (pts (xy 50.8 60.96) (xy 45.72 60.96)) (stroke (width .254) (type default)))
(label "VBAT" (at 45.72 60.96 0) (effects (font (size 1 1)) (justify right bottom)))
(wire (pts (xy 60.96 60.96) (xy 66.04 60.96)) (stroke (width .254) (type default)))
(label "VBUS" (at 66.04 60.96 0) (effects (font (size 1 1)) (justify left bottom)))
(symbol (lib_id "Device:C_Polarized") (at 86.36 40.64 0) (unit 1) (in_bom yes) (on_board yes) (dnp no)
(property "Reference" "C1" (at 90.36 38.64 0) (effects (font (size 1 1)) (justify left) ))
(property "Value" "220u / 10V" (at 90.36 41.64 0) (effects (font (size 1 1)) (justify left) ))
(property "Footprint" "Remote:C1" (at 90.36 41.64 0) (effects (font (size 1 1)) (justify left) (hide yes)))
(pin "1")
(pin "2"))
(wire (pts (xy 86.36 36.83) (xy 86.36 31.75)) (stroke (width .254) (type default)))
(label "VBUS" (at 86.36 31.75 0) (effects (font (size 1 1)) (justify left bottom)))
(wire (pts (xy 86.36 44.45) (xy 86.36 49.53)) (stroke (width .254) (type default)))
(label "GND" (at 86.36 49.53 0) (effects (font (size 1 1)) (justify left bottom)))
(symbol (lib_id "Connector_Generic:Conn_01x04") (at 185.42 50.8 0) (unit 1) (in_bom yes) (on_board yes) (dnp no)
(property "Reference" "J1" (at 185.42 38.8 0) (effects (font (size 1 1))  ))
(property "Value" "OLED / V G C D" (at 185.42 41.8 0) (effects (font (size 1 1))  ))
(property "Footprint" "Remote:J1" (at 185.42 50.8 0) (effects (font (size 1 1))  (hide yes)))
(pin "1")
(pin "2")
(pin "3")
(pin "4"))
(wire (pts (xy 180.34 48.26) (xy 175.26 48.26)) (stroke (width .254) (type default)))
(label "+3V3" (at 175.26 48.26 0) (effects (font (size 1 1)) (justify right bottom)))
(wire (pts (xy 180.34 50.8) (xy 175.26 50.8)) (stroke (width .254) (type default)))
(label "GND" (at 175.26 50.8 0) (effects (font (size 1 1)) (justify right bottom)))
(wire (pts (xy 180.34 53.34) (xy 175.26 53.34)) (stroke (width .254) (type default)))
(label "SCL" (at 175.26 53.34 0) (effects (font (size 1 1)) (justify right bottom)))
(wire (pts (xy 180.34 55.88) (xy 175.26 55.88)) (stroke (width .254) (type default)))
(label "SDA" (at 175.26 55.88 0) (effects (font (size 1 1)) (justify right bottom)))
(symbol (lib_id "Device:R") (at 33.02 88.9 0) (unit 1) (in_bom yes) (on_board yes) (dnp no)
(property "Reference" "R1" (at 37.02 86.9 0) (effects (font (size 1 1)) (justify left) ))
(property "Value" "100k" (at 37.02 89.9 0) (effects (font (size 1 1)) (justify left) ))
(property "Footprint" "Remote:R1" (at 37.02 89.9 0) (effects (font (size 1 1)) (justify left) (hide yes)))
(pin "1")
(pin "2"))
(wire (pts (xy 33.02 85.09) (xy 33.02 80.01)) (stroke (width .254) (type default)))
(label "VBUS" (at 33.02 80.01 0) (effects (font (size 1 1)) (justify left bottom)))
(wire (pts (xy 33.02 92.71) (xy 33.02 97.79)) (stroke (width .254) (type default)))
(label "BAT_ADC" (at 33.02 97.79 0) (effects (font (size 1 1)) (justify left bottom)))
(symbol (lib_id "Device:R") (at 58.42 88.9 0) (unit 1) (in_bom yes) (on_board yes) (dnp no)
(property "Reference" "R2" (at 62.42 86.9 0) (effects (font (size 1 1)) (justify left) ))
(property "Value" "100k" (at 62.42 89.9 0) (effects (font (size 1 1)) (justify left) ))
(property "Footprint" "Remote:R2" (at 62.42 89.9 0) (effects (font (size 1 1)) (justify left) (hide yes)))
(pin "1")
(pin "2"))
(wire (pts (xy 58.42 85.09) (xy 58.42 80.01)) (stroke (width .254) (type default)))
(label "BAT_ADC" (at 58.42 80.01 0) (effects (font (size 1 1)) (justify left bottom)))
(wire (pts (xy 58.42 92.71) (xy 58.42 97.79)) (stroke (width .254) (type default)))
(label "GND" (at 58.42 97.79 0) (effects (font (size 1 1)) (justify left bottom)))
(symbol (lib_id "Device:C") (at 83.82 88.9 0) (unit 1) (in_bom yes) (on_board yes) (dnp no)
(property "Reference" "C2" (at 87.82 86.9 0) (effects (font (size 1 1)) (justify left) ))
(property "Value" "100n" (at 87.82 89.9 0) (effects (font (size 1 1)) (justify left) ))
(property "Footprint" "Remote:C2" (at 87.82 89.9 0) (effects (font (size 1 1)) (justify left) (hide yes)))
(pin "1")
(pin "2"))
(wire (pts (xy 83.82 85.09) (xy 83.82 80.01)) (stroke (width .254) (type default)))
(label "BAT_ADC" (at 83.82 80.01 0) (effects (font (size 1 1)) (justify left bottom)))
(wire (pts (xy 83.82 92.71) (xy 83.82 97.79)) (stroke (width .254) (type default)))
(label "GND" (at 83.82 97.79 0) (effects (font (size 1 1)) (justify left bottom)))
(symbol (lib_id "Device:R") (at 86.36 121.92 0) (unit 1) (in_bom yes) (on_board yes) (dnp no)
(property "Reference" "R3" (at 90.36 119.92 0) (effects (font (size 1 1)) (justify left) ))
(property "Value" "10k" (at 90.36 122.92 0) (effects (font (size 1 1)) (justify left) ))
(property "Footprint" "Remote:R3" (at 90.36 122.92 0) (effects (font (size 1 1)) (justify left) (hide yes)))
(pin "1")
(pin "2"))
(wire (pts (xy 86.36 118.11) (xy 86.36 113.03)) (stroke (width .254) (type default)))
(label "X_RAW" (at 86.36 113.03 0) (effects (font (size 1 1)) (justify left bottom)))
(wire (pts (xy 86.36 125.73) (xy 86.36 130.81)) (stroke (width .254) (type default)))
(label "JOY_X" (at 86.36 130.81 0) (effects (font (size 1 1)) (justify left bottom)))
(symbol (lib_id "Device:R") (at 111.76 121.92 0) (unit 1) (in_bom yes) (on_board yes) (dnp no)
(property "Reference" "R4" (at 115.76 119.92 0) (effects (font (size 1 1)) (justify left) ))
(property "Value" "22k" (at 115.76 122.92 0) (effects (font (size 1 1)) (justify left) ))
(property "Footprint" "Remote:R4" (at 115.76 122.92 0) (effects (font (size 1 1)) (justify left) (hide yes)))
(pin "1")
(pin "2"))
(wire (pts (xy 111.76 118.11) (xy 111.76 113.03)) (stroke (width .254) (type default)))
(label "JOY_X" (at 111.76 113.03 0) (effects (font (size 1 1)) (justify left bottom)))
(wire (pts (xy 111.76 125.73) (xy 111.76 130.81)) (stroke (width .254) (type default)))
(label "GND" (at 111.76 130.81 0) (effects (font (size 1 1)) (justify left bottom)))
(symbol (lib_id "Device:R") (at 86.36 157.48 0) (unit 1) (in_bom yes) (on_board yes) (dnp no)
(property "Reference" "R5" (at 90.36 155.48 0) (effects (font (size 1 1)) (justify left) ))
(property "Value" "10k" (at 90.36 158.48 0) (effects (font (size 1 1)) (justify left) ))
(property "Footprint" "Remote:R5" (at 90.36 158.48 0) (effects (font (size 1 1)) (justify left) (hide yes)))
(pin "1")
(pin "2"))
(wire (pts (xy 86.36 153.67) (xy 86.36 148.59)) (stroke (width .254) (type default)))
(label "Y_RAW" (at 86.36 148.59 0) (effects (font (size 1 1)) (justify left bottom)))
(wire (pts (xy 86.36 161.29) (xy 86.36 166.37)) (stroke (width .254) (type default)))
(label "JOY_Y" (at 86.36 166.37 0) (effects (font (size 1 1)) (justify left bottom)))
(symbol (lib_id "Device:R") (at 111.76 157.48 0) (unit 1) (in_bom yes) (on_board yes) (dnp no)
(property "Reference" "R6" (at 115.76 155.48 0) (effects (font (size 1 1)) (justify left) ))
(property "Value" "22k" (at 115.76 158.48 0) (effects (font (size 1 1)) (justify left) ))
(property "Footprint" "Remote:R6" (at 115.76 158.48 0) (effects (font (size 1 1)) (justify left) (hide yes)))
(pin "1")
(pin "2"))
(wire (pts (xy 111.76 153.67) (xy 111.76 148.59)) (stroke (width .254) (type default)))
(label "JOY_Y" (at 111.76 148.59 0) (effects (font (size 1 1)) (justify left bottom)))
(wire (pts (xy 111.76 161.29) (xy 111.76 166.37)) (stroke (width .254) (type default)))
(label "GND" (at 111.76 166.37 0) (effects (font (size 1 1)) (justify left bottom)))
(symbol (lib_id "Device:C") (at 137.16 121.92 0) (unit 1) (in_bom yes) (on_board yes) (dnp no)
(property "Reference" "C3" (at 141.16 119.92 0) (effects (font (size 1 1)) (justify left) ))
(property "Value" "100n" (at 141.16 122.92 0) (effects (font (size 1 1)) (justify left) ))
(property "Footprint" "Remote:C3" (at 141.16 122.92 0) (effects (font (size 1 1)) (justify left) (hide yes)))
(pin "1")
(pin "2"))
(wire (pts (xy 137.16 118.11) (xy 137.16 113.03)) (stroke (width .254) (type default)))
(label "JOY_X" (at 137.16 113.03 0) (effects (font (size 1 1)) (justify left bottom)))
(wire (pts (xy 137.16 125.73) (xy 137.16 130.81)) (stroke (width .254) (type default)))
(label "GND" (at 137.16 130.81 0) (effects (font (size 1 1)) (justify left bottom)))
(symbol (lib_id "Device:C") (at 137.16 157.48 0) (unit 1) (in_bom yes) (on_board yes) (dnp no)
(property "Reference" "C4" (at 141.16 155.48 0) (effects (font (size 1 1)) (justify left) ))
(property "Value" "100n" (at 141.16 158.48 0) (effects (font (size 1 1)) (justify left) ))
(property "Footprint" "Remote:C4" (at 141.16 158.48 0) (effects (font (size 1 1)) (justify left) (hide yes)))
(pin "1")
(pin "2"))
(wire (pts (xy 137.16 153.67) (xy 137.16 148.59)) (stroke (width .254) (type default)))
(label "JOY_Y" (at 137.16 148.59 0) (effects (font (size 1 1)) (justify left bottom)))
(wire (pts (xy 137.16 161.29) (xy 137.16 166.37)) (stroke (width .254) (type default)))
(label "GND" (at 137.16 166.37 0) (effects (font (size 1 1)) (justify left bottom)))
(symbol (lib_id "power:PWR_FLAG") (at 243.84 40.64 0) (unit 1) (in_bom no) (on_board yes) (property "Reference" "#FLG01" (at 243.84 40.64 0) (effects (font (size 1 1)) (hide yes))) (property "Value" "PWR_FLAG" (at 243.84 36.64 0) (effects (font (size 1 1)))))
(label "VBUS" (at 243.84 40.64 0) (effects (font (size 1 1)) (justify left bottom)))
(symbol (lib_id "power:PWR_FLAG") (at 269.24 40.64 0) (unit 1) (in_bom no) (on_board yes) (property "Reference" "#FLG02" (at 269.24 40.64 0) (effects (font (size 1 1)) (hide yes))) (property "Value" "PWR_FLAG" (at 269.24 36.64 0) (effects (font (size 1 1)))))
(label "GND" (at 269.24 40.64 0) (effects (font (size 1 1)) (justify left bottom)))
(text "POWER / ONBOARD ME6211" (at 17.78 17.78 0) (effects (font (size 1.3 1.3)) (justify left)))
(text "ESP32-C3 / BLE" (at 119.38 17.78 0) (effects (font (size 1.3 1.3)) (justify left)))
(text "OLED / I2C" (at 175.26 17.78 0) (effects (font (size 1.3 1.3)) (justify left)))
(text "ADC / BATTERY" (at 17.78 73.66 0) (effects (font (size 1.3 1.3)) (justify left)))
(text "JOYSTICK / 2x10k / NO PUSH SWITCH" (at 17.78 109.22 0) (effects (font (size 1.3 1.3)) (justify left)))
(text "THUMB BUTTONS / INTERNAL PULLUPS" (at 172.72 109.22 0) (effects (font (size 1.3 1.3)) (justify left)))
(text "Joystick: GPIO0/1, ADC 12 dB attenuation, 10k/22k dividers limit full-scale to 2.27 V.\nBattery: GPIO3 reads VBUS/2. Buttons GPIO10/20/21: internal pull-ups.\nI2C GPIO6/7: pull-ups on OLED module. No boot strapping pins used.\nBattery OFF + JP1 open before USB. Onboard diode does NOT isolate a battery sharing USB VBUS.\nSingle externally charged 18650. Test low-voltage operation with the actual SuperMini." (at 17.78 180.34 0) (effects (font (size 1.05 1.05)) (justify left))) (embedded_fonts no))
